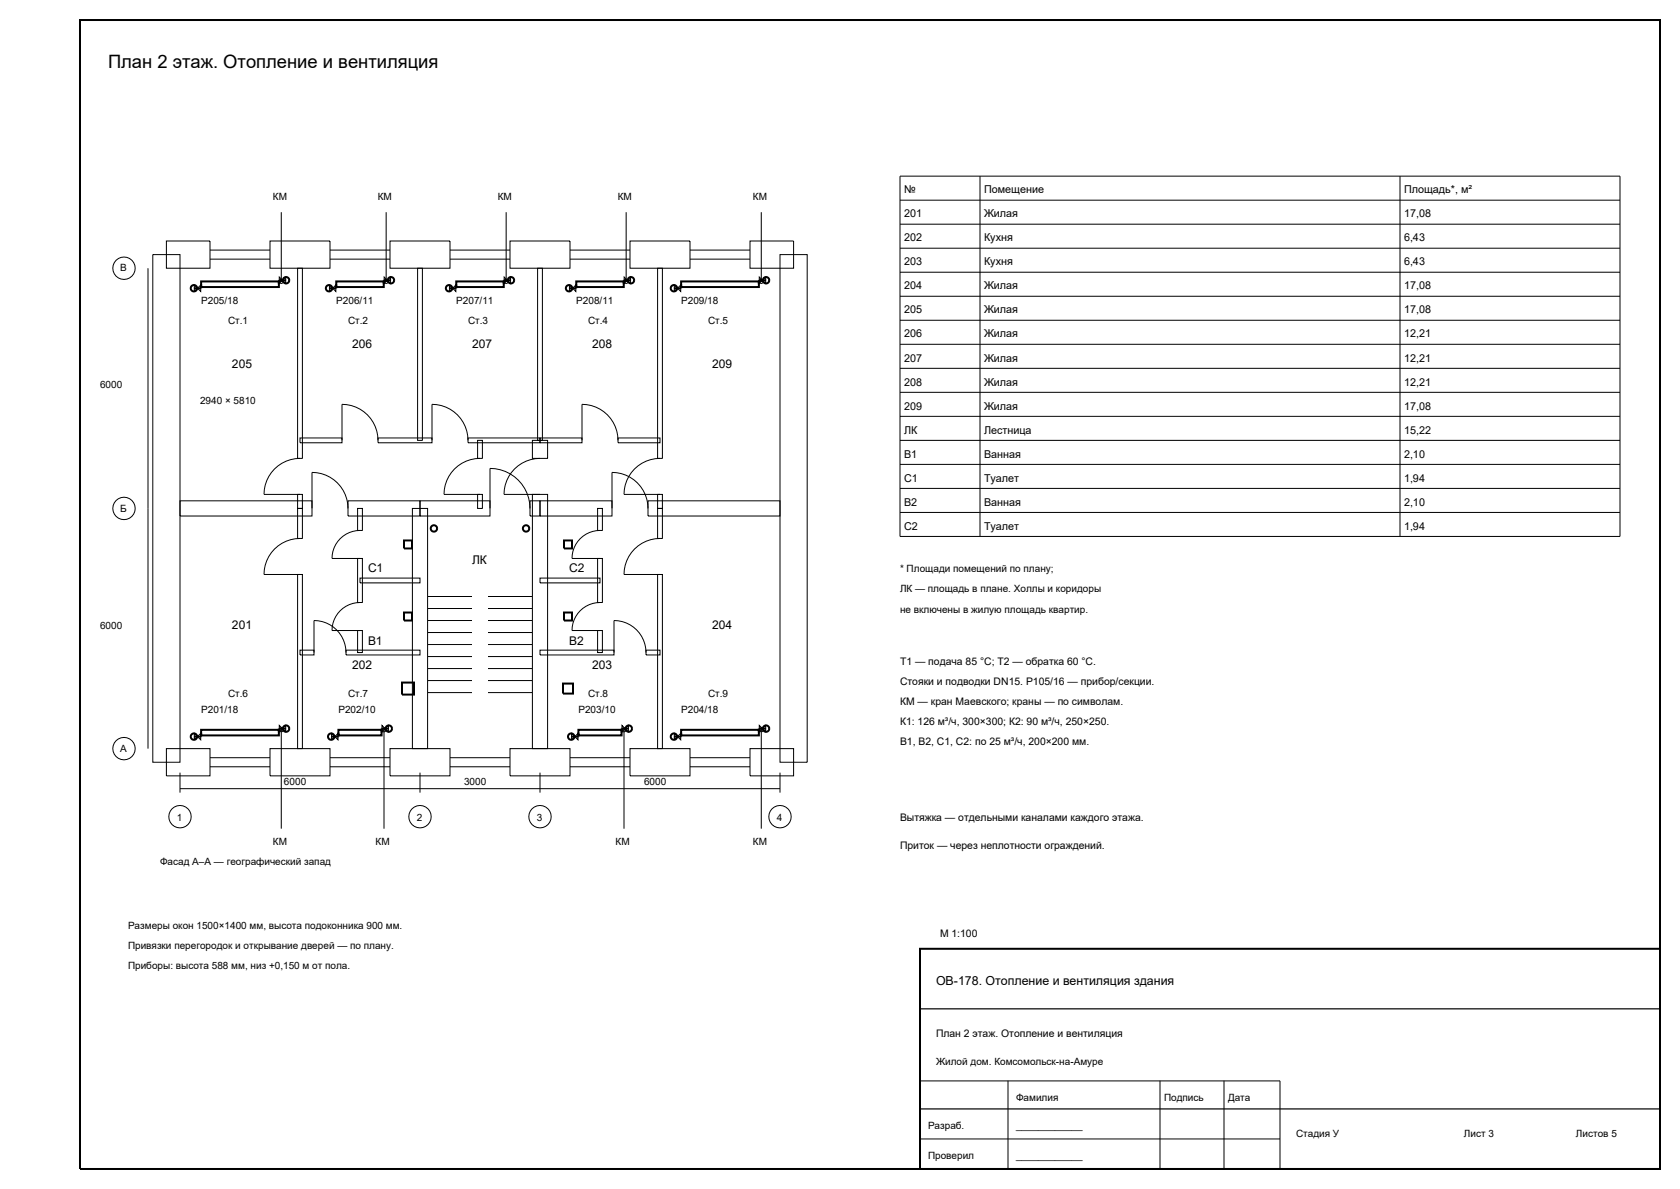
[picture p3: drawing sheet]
<svg xmlns="http://www.w3.org/2000/svg" width="420mm" height="297mm" viewBox="0 0 420 297" stroke-linecap="round" stroke-linejoin="round" font-family="sans-serif">
<g fill="none" stroke="#000" stroke-width=".5">
<path d="M20 5h395v287h-395zM50.3 70.3h19.4v1.4h-19.4zM50.3 71v1h-1.8M84.1 70.3h11.8v1.4h-11.8zM84.1 71v1h-1.8M114.1 70.3h11.8v1.4h-11.8zM114.1 71v1h-1.8M144.1 70.3h11.8v1.4h-11.8zM144.1 71v1h-1.8M170.3 70.3h19.4v1.4h-19.4zM170.3 71v1h-1.8M101 135h2v2h-2z"/>
<path d="M141 135h2v2h-2zM101 153h2v2h-2zM141 153h2v2h-2zM100.5 170.5h3v3h-3zM140.8 170.8h2.4v2.4h-2.4zM50.3 182.3h19.4v1.4h-19.4zM50.3 183v1h-1.8M84.6 182.3h10.8v1.4h-10.8zM84.6 183v1h-1.8M144.6 182.3h10.8v1.4h-10.8zM144.6 183v1h-1.8M170.3 182.3h19.4v1.4h-19.4z"/>
<path d="M170.3 183v1h-1.8M230 237h185v55h-185z"/>
<circle cx="48.5" cy="72" r=".8"/>
<circle cx="71.5" cy="70" r=".8"/>
<circle cx="82.3" cy="72" r=".8"/>
<circle cx="97.7" cy="70" r=".8"/>
<circle cx="112.3" cy="72" r=".8"/>
<circle cx="127.7" cy="70" r=".8"/>
<circle cx="142.3" cy="72" r=".8"/>
<circle cx="157.7" cy="70" r=".8"/>
<circle cx="168.5" cy="72" r=".8"/>
<circle cx="191.5" cy="70" r=".8"/>
<circle cx="108.5" cy="132" r=".8"/>
<circle cx="131.5" cy="132" r=".8"/>
<circle cx="48.5" cy="184" r=".8"/>
<circle cx="71.5" cy="182" r=".8"/>
<circle cx="82.8" cy="184" r=".8"/>
<circle cx="97.2" cy="182" r=".8"/>
<circle cx="142.8" cy="184" r=".8"/>
<circle cx="157.2" cy="182" r=".8"/>
<circle cx="168.5" cy="184" r=".8"/>
<circle cx="191.5" cy="182" r=".8"/>
</g>
<path d="M230 252h185M230 277h185" fill="none" stroke="#000" stroke-width=".3"/>
<g fill="none" stroke="#000" stroke-width=".25">
<path d="M70.3 53v17.3M96.5 53v17.3M126.5 53v17.3M156.5 53v17.3M190.3 53v17.3M225 44h180v90h-180zM225 50h180M225 56h180M245 44v90M350 44v90M37 67v120M38.2 63.6h6.8v126.8h-6.8z"/>
<path d="M41.6 60.2h10.9v6.8h-10.9zM48.6 71.2v1.6l1.6-1.6v1.6zM52.5 62.5h15M52.5 64.7h15M67.5 60.2h15v6.8h-15zM69.8 69.2v1.6l1.6-1.6v1.6zM69.8 70.3h1M74.4 67h1.2v47.5h-1.2zM82.4 71.2v1.6l1.6-1.6v1.6zM82.5 62.5h15M82.5 64.7h15M96 69.2v1.6l1.6-1.6v1.6z"/>
<path d="M96 70.3h1M97.5 60.2h15v6.8h-15zM104.4 67h1.2v43h-1.2zM112.4 71.2v1.6l1.6-1.6v1.6zM112.5 62.5h15M112.5 64.7h15M126 69.2v1.6l1.6-1.6v1.6zM126 70.3h1M127.5 60.2h15v6.8h-15zM134.4 67h1.2v43h-1.2zM142.4 71.2v1.6l1.6-1.6v1.6zM142.5 62.5h15"/>
<path d="M142.5 64.7h15M156 69.2v1.6l1.6-1.6v1.6zM156 70.3h1M157.5 60.2h15v6.8h-15zM164.4 67h1.2v47.5h-1.2zM168.6 71.2v1.6l1.6-1.6v1.6zM172.5 62.5h15M172.5 64.7h15M187.5 60.2h10.9v6.8h-10.9zM189.8 69.2v1.6l1.6-1.6v1.6zM189.8 70.3h1M195 63.6h6.8v126.8h-6.8z"/>
<path d="M225 62h180M225 68h180M225 74h180M225 80h180M225 86h180M225 92h180M225 98h180M75 109.4h10.5v1.2h-10.5zM75 114.5a9 9 0 0 0-9 9h9M85.5 110v-9a9 9 0 0 1 9 9M94.5 109.4h13.5v1.2h-13.5zM108 110v-9a9 9 0 0 1 9 9"/>
<path d="M117 109.4h18v1.2h-18zM119.4 110h1.2v4.5h-1.2zM120 114.5a9 9 0 0 0-9 9h9M133.1 110h3.8v4.5h-3.8zM135 109.4h10.5v1.2h-10.5zM135 114.5a9 9 0 0 0-9 9h9M145.5 110v-9a9 9 0 0 1 9 9M154.5 109.4h10.5v1.2h-10.5zM165 114.5a9 9 0 0 0-9 9h9M225 104h180M225 110h180M225 116h180"/>
<path d="M45 125.1h33v3.8h-33zM74.4 127h1.2v7.5h-1.2zM74.4 123.5h1.2v3.5h-1.2zM75 134.5a9 9 0 0 0-9 9h9M78 127v-9a9 9 0 0 1 9 9M87 125.1h18v3.8h-18zM89.4 139.5h1.2v11h-1.2zM89.4 127h1.2v5.5h-1.2zM90 132.5a7 7 0 0 0-7 7h7M103.1 127h3.8v60h-3.8zM105 125.1h17.5v3.8h-17.5zM119.4 123.5h1.2v3.5h-1.2z"/>
<path d="M122.5 127v-10a10 10 0 0 1 10 10M132.5 125.1h2.5v3.8h-2.5zM133.1 123.5h3.8v63.5h-3.8zM135 125.1h18v3.8h-18zM149.4 139.5h1.2v11h-1.2zM149.4 127h1.2v5.5h-1.2zM150 132.5a7 7 0 0 0-7 7h7M153 127v-9a9 9 0 0 1 9 9M162 125.1h33v3.8h-33zM164.4 127h1.2v7.5h-1.2zM164.4 123.5h1.2v3.5h-1.2zM165 134.5a9 9 0 0 0-9 9h9"/>
<path d="M225 122h180M225 128h180M74.4 143.5h1.2v43.5h-1.2zM89.4 157.5h1.2v5.5h-1.2zM90 144.4h15v1.2h-15zM90 150.5a7 7 0 0 0-7 7h7M107 158h11M107 155h11M107 152h11M107 149h11M122 158h11M122 155h11"/>
<path d="M122 152h11M122 149h11M135 144.4h15v1.2h-15zM149.4 157.5h1.2v5.5h-1.2zM150 150.5a7 7 0 0 0-7 7h7M164.4 143.5h1.2v43.5h-1.2zM75 162.4h3.5v1.2h-3.5zM78.5 163v-8a8 8 0 0 1 8 8M86.5 162.4h18.5v1.2h-18.5zM107 173h11M107 170h11M107 167h11"/>
<path d="M107 164h11M107 161h11M122 173h11M122 170h11M122 167h11M122 164h11M122 161h11M135 162.4h18.5v1.2h-18.5zM153.5 163v-8a8 8 0 0 1 8 8M161.5 162.4h3.5v1.2h-3.5zM41.6 187h10.9v6.8h-10.9zM45 193v5"/>
<path d="M45 197h150M48.6 183.2v1.6l1.6-1.6v1.6zM52.5 191.5h15M52.5 189.3h15M67.5 187h15v6.8h-15zM69.8 181.2v1.6l1.6-1.6v1.6zM69.8 182.3h1M70.3 182.3v24.7M82.5 191.5h15M82.5 189.3h15M82.9 183.2v1.6l1.6-1.6v1.6zM95.5 181.2v1.6l1.6-1.6v1.6z"/>
<path d="M95.5 182.3h1M96 182.3v24.7M97.5 187h15v6.8h-15zM105 193v5M112.5 191.5h15M112.5 189.3h15M127.5 187h15v6.8h-15zM135 193v5M142.5 191.5h15M142.5 189.3h15M142.9 183.2v1.6l1.6-1.6v1.6zM155.5 181.2v1.6l1.6-1.6v1.6z"/>
<path d="M155.5 182.3h1M156 182.3v24.7M157.5 187h15v6.8h-15zM168.6 183.2v1.6l1.6-1.6v1.6zM172.5 191.5h15M172.5 189.3h15M187.5 187h10.9v6.8h-10.9zM189.8 181.2v1.6l1.6-1.6v1.6zM189.8 182.3h1M190.3 182.3v24.7M195 193v5M230 270h90v22"/>
<path d="M252 270v22M290 270v22M306 270v22M230 284.5h90"/>
<circle cx="31" cy="67" r="2.8"/>
<circle cx="70.3" cy="70.3" r=".5"/>
<circle cx="96.5" cy="70.3" r=".5"/>
<circle cx="126.5" cy="70.3" r=".5"/>
<circle cx="156.5" cy="70.3" r=".5"/>
<circle cx="190.3" cy="70.3" r=".5"/>
<circle cx="31" cy="127" r="2.8"/>
<circle cx="31" cy="187" r="2.8"/>
<circle cx="70.3" cy="182.3" r=".5"/>
<circle cx="96" cy="182.3" r=".5"/>
<circle cx="156" cy="182.3" r=".5"/>
<circle cx="190.3" cy="182.3" r=".5"/>
<circle cx="45" cy="204" r="2.8"/>
<circle cx="105" cy="204" r="2.8"/>
<circle cx="135" cy="204" r="2.8"/>
<circle cx="195" cy="204" r="2.8"/>
</g>
<g fill="none" stroke="#000" stroke-width=".5" stroke-dasharray="2 1" stroke-linecap="butt">
<path d="M69.7 71v-1M69.7 70h1.8M95.9 71v-1M95.9 70h1.8M125.9 71v-1M125.9 70h1.8M155.9 71v-1M155.9 70h1.8M189.7 71v-1M189.7 70h1.8M69.7 183v-1M69.7 182h1.8"/>
<path d="M95.4 183v-1M95.4 182h1.8M155.4 183v-1M155.4 182h1.8M189.7 183v-1M189.7 182h1.8"/>
</g>
<text font-size="4.6" x="27" y="17">План 2 этаж. Отопление и вентиляция</text>
<text font-size="3.1" x="234" y="246">ОВ-178. Отопление и вентиляция здания</text>
<g font-size="3">
<text x="88" y="87">206</text>
<text x="118" y="87">207</text>
<text x="148" y="87">208</text>
<text x="58" y="92">205</text>
<text x="178" y="92">209</text>
<text x="92" y="143">С1</text>
<text x="118" y="141">ЛК</text>
<text x="142.3" y="143">С2</text>
<text x="58" y="157">201</text>
<text x="92" y="161">В1</text>
<text x="142.3" y="161">В2</text>
<text x="178" y="157">204</text>
<text x="88" y="167">202</text>
<text x="148" y="167">203</text>
</g>
<g font-size="2.7">
<text x="226" y="48.3">№</text>
<text x="246" y="48.3">Помещение</text>
<text x="351" y="48.3">Площадь*, м²</text>
<text x="226" y="54.3">201</text>
<text x="246" y="54.3">Жилая</text>
<text x="351" y="54.3">17,08</text>
<text x="226" y="60.3">202</text>
<text x="246" y="60.3">Кухня</text>
<text x="351" y="60.3">6,43</text>
<text x="226" y="66.3">203</text>
<text x="246" y="66.3">Кухня</text>
<text x="351" y="66.3">6,43</text>
<text x="226" y="72.3">204</text>
<text x="246" y="72.3">Жилая</text>
<text x="351" y="72.3">17,08</text>
<text x="226" y="78.3">205</text>
<text x="246" y="78.3">Жилая</text>
<text x="351" y="78.3">17,08</text>
<text x="226" y="84.3">206</text>
<text x="246" y="84.3">Жилая</text>
<text x="351" y="84.3">12,21</text>
<text x="226" y="90.3">207</text>
<text x="246" y="90.3">Жилая</text>
<text x="351" y="90.3">12,21</text>
<text x="226" y="96.3">208</text>
<text x="246" y="96.3">Жилая</text>
<text x="351" y="96.3">12,21</text>
<text x="226" y="102.3">209</text>
<text x="246" y="102.3">Жилая</text>
<text x="351" y="102.3">17,08</text>
<text x="226" y="108.3">ЛК</text>
<text x="246" y="108.3">Лестница</text>
<text x="351" y="108.3">15,22</text>
<text x="226" y="114.3">В1</text>
<text x="246" y="114.3">Ванная</text>
<text x="351" y="114.3">2,10</text>
<text x="226" y="120.3">С1</text>
<text x="246" y="120.3">Туалет</text>
<text x="351" y="120.3">1,94</text>
<text x="226" y="126.3">В2</text>
<text x="246" y="126.3">Ванная</text>
<text x="351" y="126.3">2,10</text>
<text x="226" y="132.3">С2</text>
<text x="246" y="132.3">Туалет</text>
<text x="351" y="132.3">1,94</text>
</g>
<g font-size="2.6">
<text x="225" y="166">Т1 — подача 85 °C; Т2 — обратка 60 °C.</text>
<text x="225" y="171">Стояки и подводки DN15. Р105/16 — прибор/секции.</text>
<text x="225" y="176">КМ — кран Маевского; краны — по символам.</text>
<text x="225" y="181">К1: 126 м³/ч, 300×300; К2: 90 м³/ч, 250×250.</text>
<text x="225" y="186">В1, В2, С1, С2: по 25 м³/ч, 200×200 мм.</text>
<text x="225" y="205">Вытяжка — отдельными каналами каждого этажа.</text>
<text x="225" y="212">Приток — через неплотности ограждений.</text>
<text x="235" y="234">М 1:100</text>
<text x="234" y="259">План 2 этаж. Отопление и вентиляция</text>
</g>
<g font-size="2.5">
<text x="68.2" y="50">КМ</text>
<text x="94.4" y="50">КМ</text>
<text x="124.4" y="50">КМ</text>
<text x="154.4" y="50">КМ</text>
<text x="188.2" y="50">КМ</text>
<text x="30" y="67.8">В</text>
<text x="50.3" y="76">Р205/18</text>
<text x="84.1" y="76">Р206/11</text>
<text x="114.1" y="76">Р207/11</text>
<text x="144.1" y="76">Р208/11</text>
<text x="170.3" y="76">Р209/18</text>
<text x="57" y="81">Ст.1</text>
<text x="87" y="81">Ст.2</text>
<text x="117" y="81">Ст.3</text>
<text x="147" y="81">Ст.4</text>
<text x="177" y="81">Ст.5</text>
<text x="25" y="97">6000</text>
<text x="50" y="101">2940 × 5810</text>
<text x="30" y="127.8">Б</text>
<text x="225" y="143">* Площади помещений по плану;</text>
<text x="225" y="148">ЛК — площадь в плане. Холлы и коридоры</text>
<text x="225" y="153">не включены в жилую площадь квартир.</text>
<text x="25" y="157">6000</text>
<text x="50.3" y="178">Р201/18</text>
<text x="57" y="174">Ст.6</text>
<text x="84.6" y="178">Р202/10</text>
<text x="87" y="174">Ст.7</text>
<text x="144.6" y="178">Р203/10</text>
<text x="147" y="174">Ст.8</text>
<text x="170.3" y="178">Р204/18</text>
<text x="177" y="174">Ст.9</text>
<text x="30" y="187.8">А</text>
<text x="71" y="196">6000</text>
<text x="116" y="196">3000</text>
<text x="161" y="196">6000</text>
<text x="44.2" y="205">1</text>
<text x="104.2" y="205">2</text>
<text x="134.2" y="205">3</text>
<text x="194.2" y="205">4</text>
<text x="68.2" y="211">КМ</text>
<text x="93.9" y="211">КМ</text>
<text x="153.9" y="211">КМ</text>
<text x="188.2" y="211">КМ</text>
<text x="40" y="216">Фасад А–А — географический запад</text>
<text x="32" y="232">Размеры окон 1500×1400 мм, высота подоконника 900 мм.</text>
<text x="32" y="237">Привязки перегородок и открывание дверей — по плану.</text>
<text x="32" y="242">Приборы: высота 588 мм, низ +0,150 м от пола.</text>
<text x="234" y="266">Жилой дом. Комсомольск-на-Амуре</text>
<text x="254" y="275">Фамилия</text>
<text x="291" y="275">Подпись</text>
<text x="307" y="275">Дата</text>
<text x="232" y="282">Разраб.</text>
<text x="254" y="282">____________</text>
<text x="324" y="284">Стадия У</text>
<text x="366" y="284">Лист 3</text>
<text x="394" y="284">Листов 5</text>
<text x="232" y="289.5">Проверил</text>
<text x="254" y="289.5">____________</text>
</g>
</svg>
